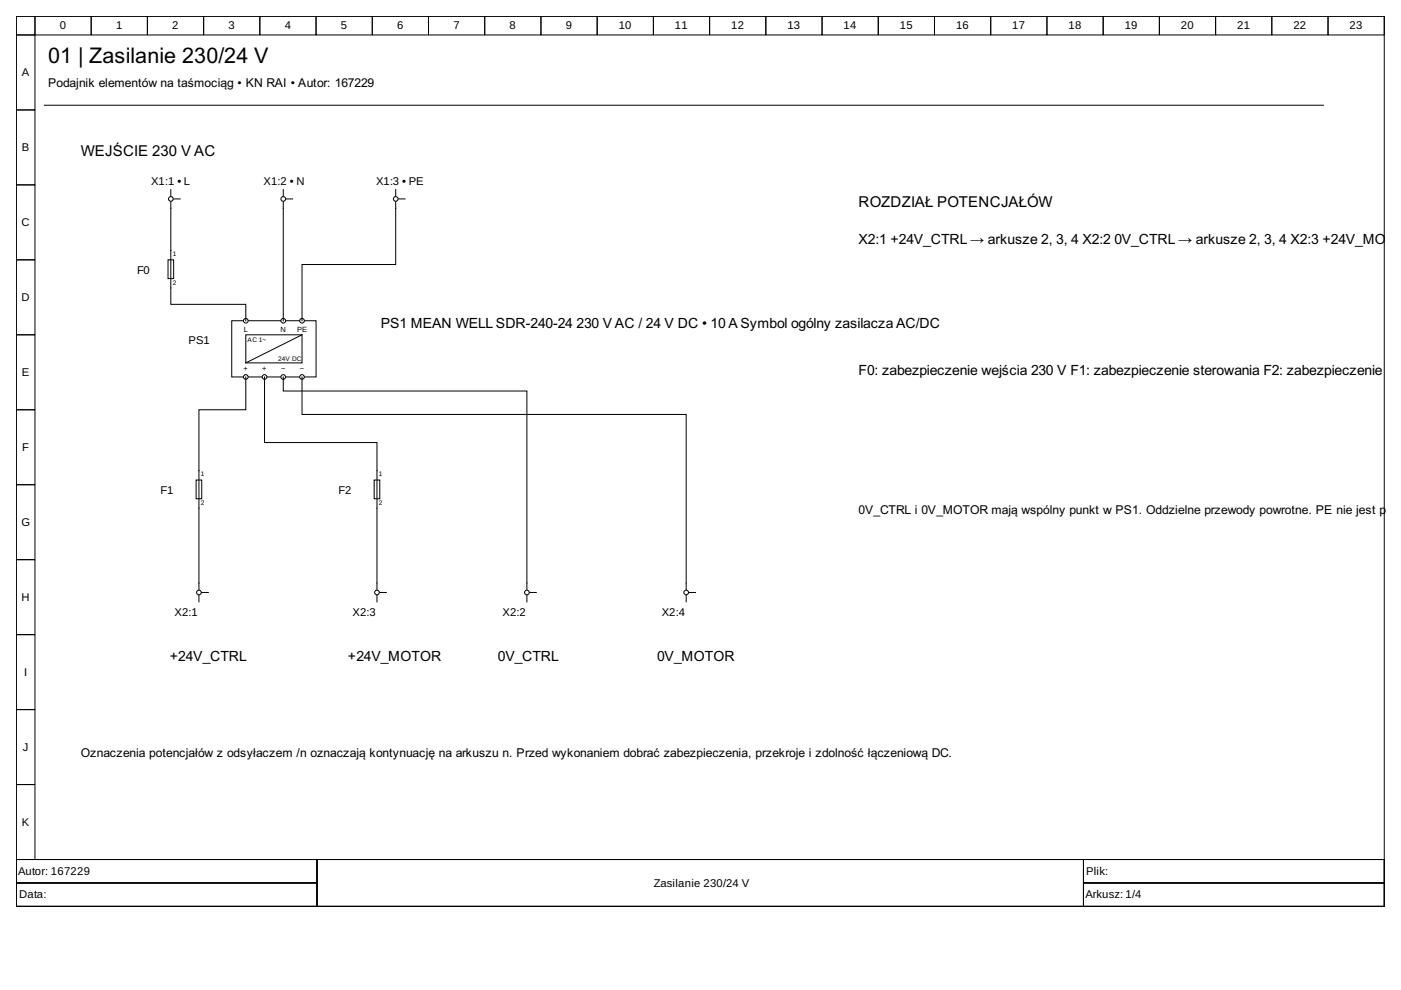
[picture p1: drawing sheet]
<svg xmlns="http://www.w3.org/2000/svg" width="297mm" height="210mm" viewBox="0 0 297 210" stroke-linecap="round" stroke-linejoin="round" font-family="sans-serif">
<g fill="none" stroke="#000" stroke-width=".21">
<path d="M3.4 3.4h290.1v178.8h-290.1zM3.4 3.4h4v4h-4zM3.4 7.4h4v15.9h-4zM7.4 3.4h11.9v4h-11.9zM19.3 3.4h12v4h-12zM31.3 3.4h11.9v4h-11.9zM43.2 3.4h11.9v4h-11.9zM55.1 3.4h11.9v4h-11.9zM67 3.4h11.9v4h-11.9zM78.9 3.4h12v4h-12zM90.9 3.4h11.9v4h-11.9zM102.8 3.4h11.9v4h-11.9z"/>
<path d="M114.7 3.4h11.9v4h-11.9zM126.6 3.4h11.9v4h-11.9zM138.5 3.4h12v4h-12zM150.5 3.4h11.9v4h-11.9zM162.4 3.4h11.9v4h-11.9zM174.3 3.4h11.9v4h-11.9zM186.2 3.4h11.9v4h-11.9zM198.1 3.4h12v4h-12zM210.1 3.4h11.9v4h-11.9zM222 3.4h11.9v4h-11.9zM233.9 3.4h11.9v4h-11.9zM245.8 3.4h11.9v4h-11.9z"/>
<path d="M257.7 3.4h11.9v4h-11.9zM269.6 3.4h12v4h-12zM281.6 3.4h11.9v4h-11.9zM3.4 23.3h4v15.9h-4zM3.4 39.2h4v15.9h-4zM9.4 22.3h271.2M3.4 55.1h4v15.9h-4zM3.4 71h4v15.9h-4zM49.1 68h17.9v11.9h-17.9zM3.4 86.9h4v15.9h-4zM3.4 102.8h4v15.9h-4zM3.4 118.7h4v15.9h-4z"/>
<path d="M3.4 134.6h4v15.9h-4zM3.4 150.5h4v15.8h-4zM3.4 166.3h4v15.9h-4zM3.4 182.2h290.1v10h-290.1zM3.4 182.2h63.8v5h-63.8zM3.4 187.2h63.8v5h-63.8zM67.2 182.2h162.5v10h-162.5zM229.7 182.2h63.8v5h-63.8zM229.7 187.2h63.8v5h-63.8z"/>
</g>
<g fill="#fff" stroke="#000" stroke-width=".21">
<circle cx="64" cy="68" r=".5"/>
<circle cx="60.1" cy="68" r=".5"/>
<circle cx="52.1" cy="79.9" r=".5"/>
<circle cx="64" cy="79.9" r=".5"/>
<circle cx="56.1" cy="79.9" r=".5"/>
<circle cx="60.1" cy="79.9" r=".5"/>
</g>
<path d="M52.1 71h11.9v5.9h-11.9zM64 71l-11.9 5.9" fill="none" stroke="#000" stroke-width=".21"/>
<circle cx="52.1" cy="68" r=".5" fill="#fff" stroke="#000" stroke-width=".21"/>
<g fill="none" stroke="#000" stroke-width=".21">
<path d="M35.6 55.1h1.2v4h-1.2zM36.2 42.8v21.7h15.9v3.5M36.2 40.2v1.4M36.8 42.2h1.4M60.1 40.2v1.4M60.1 42.8v25.2M60.7 42.2h1.3M83.9 42.8v13.3h-19.9v11.9M83.9 40.2v1.4M84.5 42.2h1.4M52.1 79.9v7h-9.9v38.1M56.1 79.9v13.9h23.8v31.2"/>
<path d="M60.1 79.9v3h51.6v42.1M64 79.9v8h81.5v37.1M41.6 101.8h1.2v4h-1.2zM79.3 101.8h1.2v4h-1.2zM42.2 126.2v1.4M42.8 125.6h1.4M79.9 126.2v1.4M80.5 125.6h1.4M111.7 126.2v1.4M112.3 125.6h1.4M145.5 126.2v1.4M146.1 125.6h1.4"/>
<circle cx="36.2" cy="42.2" r=".5"/>
<circle cx="60.1" cy="42.2" r=".5"/>
<circle cx="83.9" cy="42.2" r=".5"/>
<circle cx="42.2" cy="125.6" r=".5"/>
<circle cx="79.9" cy="125.6" r=".5"/>
<circle cx="111.7" cy="125.6" r=".5"/>
<circle cx="145.5" cy="125.6" r=".5"/>
</g>
<text font-size="4.6" x="10.2" y="13.4">01 | Zasilanie 230/24 V</text>
<g font-size="3.2">
<text x="17.1" y="33">WEJŚCIE 230 V AC</text>
<text x="182" y="44">ROZDZIAŁ POTENCJAŁÓW</text>
</g>
<g font-size="3">
<text x="182" y="51.7">X2:1 +24V_CTRL → arkusze 2, 3, 4 X2:2</text>
<text x="236.3" y="51.7">0V_CTRL → arkusze 2, 3, 4 X2:3 +24V_MO</text>
<text x="80.7" y="69.6">PS1 MEAN WELL SDR-240-24</text>
<text x="122.2" y="69.6">230 V AC / 24 V DC • 10 A Symbol ogólny zasilacza AC/DC</text>
<text x="182" y="79.5">F0: zabezpieczenie wejścia 230 V F1: zabezpieczenie sterowania F2: zabezpieczenie</text>
<text x="36" y="140.1">+24V_CTRL</text>
<text x="73.8" y="140.1">+24V_MOTOR</text>
<text x="105.6" y="140.1">0V_CTRL</text>
<text x="139.3" y="140.1">0V_MOTOR</text>
</g>
<g font-size="2.6">
<text x="10.2" y="18.5">Podajnik elementów na taśmociąg • KN RAI • Autor: 167229</text>
<text x="182" y="108.9">0V_CTRL i 0V_MOTOR mają wspólny punkt w PS1. Oddzielne przewody powrotne. PE nie jest p</text>
<text x="293.9" y="108.9">rzew</text>
<text x="17.1" y="160.6">Oznaczenia potencjałów z odsyłaczem /n oznaczają kontynuację na arkuszu n. Przed wykonaniem dobrać zabezpieczenia, przekroje i zdolność łączeniową DC.</text>
</g>
<g font-size="2.4">
<text x="12.7" y="6.2">0</text>
<text x="24.6" y="6.2">1</text>
<text x="36.5" y="6.2">2</text>
<text x="48.4" y="6.2">3</text>
<text x="60.4" y="6.2">4</text>
<text x="72.3" y="6.2">5</text>
<text x="84.2" y="6.2">6</text>
<text x="96.1" y="6.2">7</text>
<text x="108" y="6.2">8</text>
<text x="120" y="6.2">9</text>
<text x="131.2" y="6.2">10</text>
<text x="143.1" y="6.2">11</text>
<text x="155" y="6.2">12</text>
<text x="166.9" y="6.2">13</text>
<text x="178.9" y="6.2">14</text>
<text x="190.8" y="6.2">15</text>
<text x="202.7" y="6.2">16</text>
<text x="214.6" y="6.2">17</text>
<text x="226.5" y="6.2">18</text>
<text x="238.5" y="6.2">19</text>
<text x="250.4" y="6.2">20</text>
<text x="262.3" y="6.2">21</text>
<text x="274.2" y="6.2">22</text>
<text x="286.1" y="6.2">23</text>
<text x="4.6" y="16.2">A</text>
<text x="4.6" y="32">B</text>
<text x="32" y="39.2">X1:1 • L</text>
<text x="55.9" y="39.2">X1:2 • N</text>
<text x="79.7" y="39.2">X1:3 • PE</text>
<text x="4.5" y="47.9">C</text>
<text x="29.1" y="58.1">F0</text>
<text x="4.5" y="63.8">D</text>
<text x="40" y="73">PS1</text>
<text x="4.6" y="79.7">E</text>
<text x="4.7" y="95.6">F</text>
<text x="34" y="104.8">F1</text>
<text x="71.8" y="104.8">F2</text>
<text x="4.5" y="111.5">G</text>
<text x="4.5" y="127.4">H</text>
<text x="37" y="130.6">X2:1</text>
<text x="74.8" y="130.6">X2:3</text>
<text x="106.5" y="130.6">X2:2</text>
<text x="140.3" y="130.6">X2:4</text>
<text x="5.1" y="143.3">I</text>
<text x="4.8" y="159.2">J</text>
<text x="4.6" y="175.1">K</text>
<text x="3.8" y="185.5">Autor: 167229</text>
<text x="230.3" y="185.5">Plik:</text>
<text x="4" y="190.5">Data:</text>
<text x="138.6" y="188">Zasilanie 230/24 V</text>
<text x="230.1" y="190.5">Arkusz: 1/4</text>
</g>
<g font-size="1.6">
<text x="51.7" y="70.4">L</text>
<text x="59.5" y="70.4">N</text>
<text x="63" y="70.4">PE</text>
<text x="51.6" y="78.7">+</text>
<text x="55.6" y="78.7">+</text>
<text x="59.6" y="78.7">−</text>
<text x="63.6" y="78.7">−</text>
</g>
<g font-size="1.4">
<text x="36.6" y="54.3">1</text>
<text x="36.6" y="60.5">2</text>
<text x="52.5" y="72.6">AC 1~</text>
<text x="59" y="76.6">24V DC</text>
<text x="42.6" y="101">1</text>
<text x="80.3" y="101">1</text>
<text x="42.6" y="107.1">2</text>
<text x="80.3" y="107.1">2</text>
</g>
</svg>
